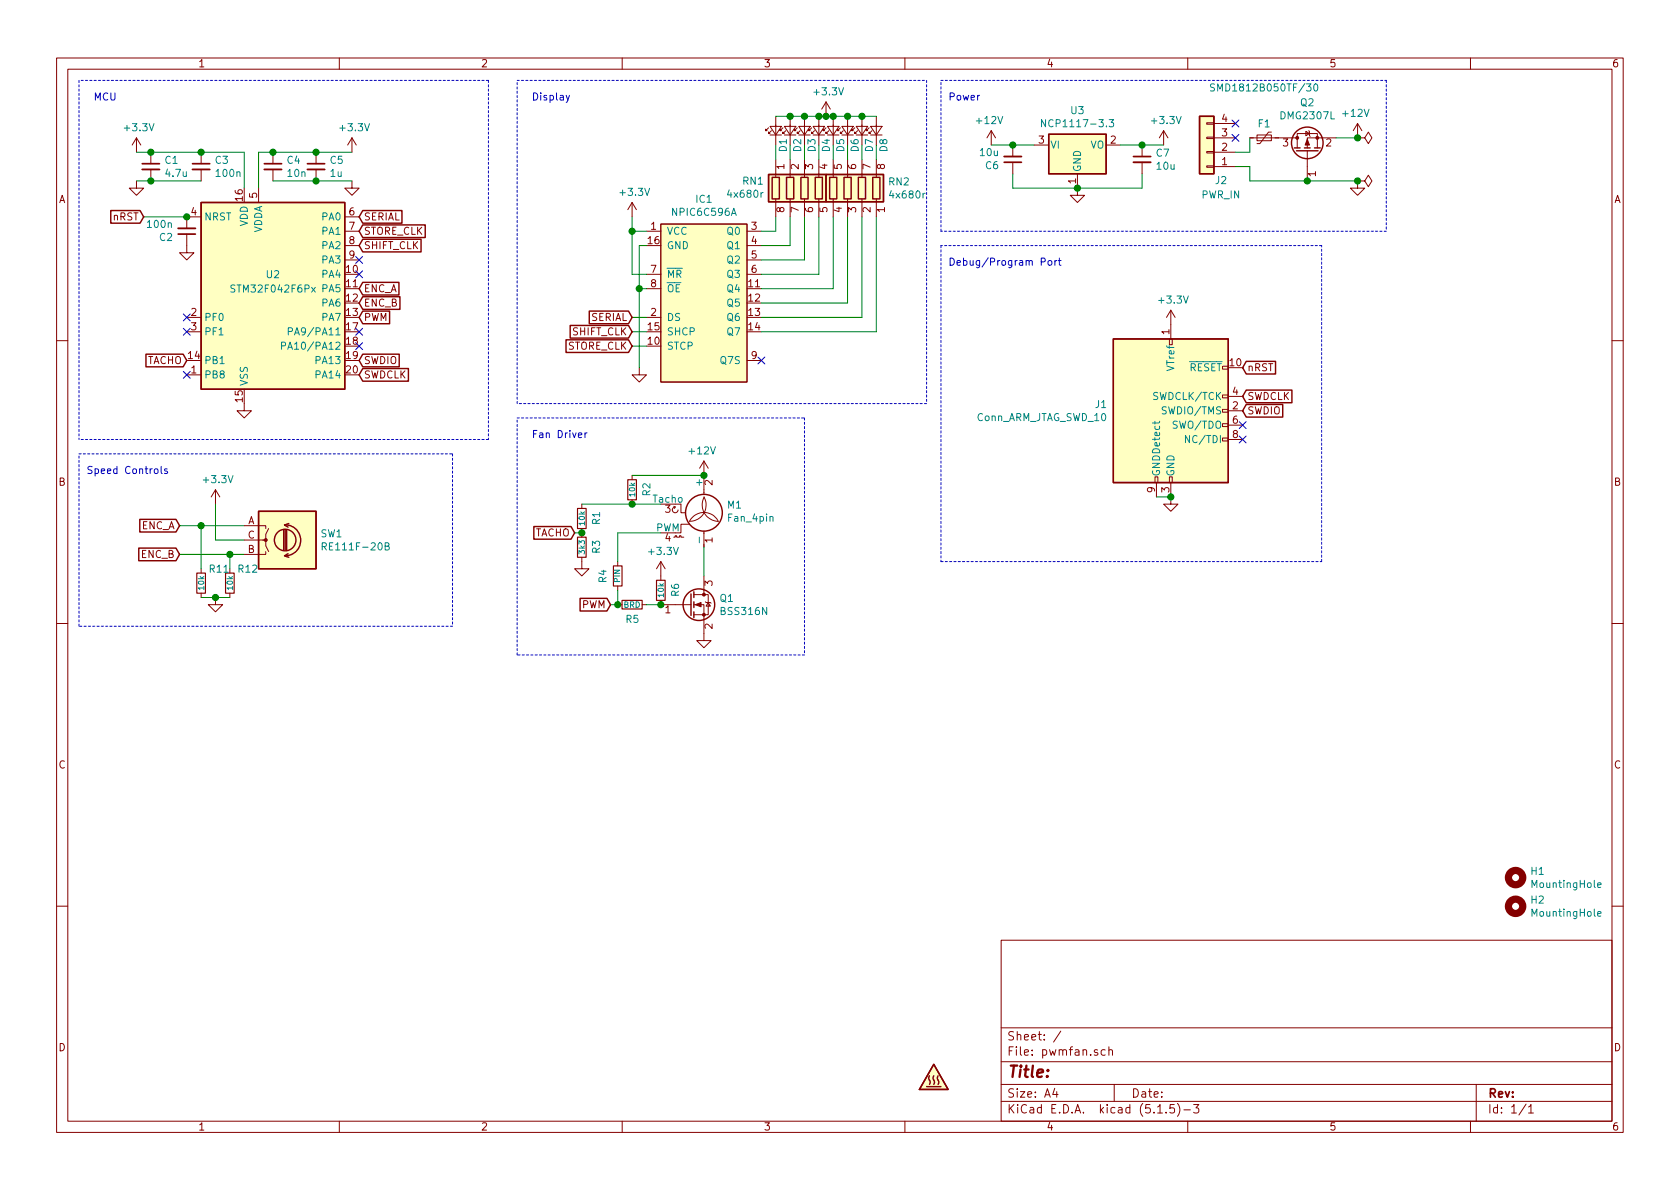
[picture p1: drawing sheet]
EESchema Schematic File Version 4
EELAYER 30 0
EELAYER END
$Descr A4 11693 8268
encoding utf-8
Sheet 1 1
Title ""
Date ""
Rev ""
Comp ""
Comment1 ""
Comment2 ""
Comment3 ""
Comment4 ""
$EndDescr
$Comp
L Device:Q_NMOS_GSD Q1
U 1 1
P 4800 4200
F 0 "Q1" H 5006 4246 50  0000 L CNN
F 1 "BSS316N" H 5006 4155 50  0000 L CNN
F 2 "Package_TO_SOT_SMD:SOT-23" H 5000 4300 50  0001 C CNN
F 3 "http://www.farnell.com/datasheets/1835993.pdf" H 4800 4200 50  0001 C CNN
F 4 "2432720" H 4800 4200 50  0001 C CNN "Farnell"
	1    4800 4200
	1    0    0    -1  
$EndComp
$Comp
L power:+12V #PWR013
U 1 1
P 4900 3300
F 0 "#PWR013" H 4900 3150 50  0001 C CNN
F 1 "+12V" H 4915 3473 50  0000 C CNN
F 2 "" H 4900 3300 50  0001 C CNN
F 3 "" H 4900 3300 50  0001 C CNN
	1    4900 3300
	-1   0    0    -1  
$EndComp
$Comp
L power:+3.3V #PWR019
U 1 1
P 8150 2250
F 0 "#PWR019" H 8150 2100 50  0001 C CNN
F 1 "+3.3V" H 8165 2423 50  0000 C CNN
F 2 "" H 8150 2250 50  0001 C CNN
F 3 "" H 8150 2250 50  0001 C CNN
	1    8150 2250
	1    0    0    -1  
$EndComp
$Comp
L Device:LED_Small D2
U 1 1
P 5500 900
F 0 "D2" H 5450 850 50  0000 R CNN
F 1 "LED_Small" V 5455 832 50  0001 R CNN
F 2 "LED_THT:LED_D3.0mm_Horizontal_O1.27mm_Z2.0mm" V 5500 900 50  0001 C CNN
F 3 "~" V 5500 900 50  0001 C CNN
	1    5500 900 
	0    -1   -1   0   
$EndComp
$Comp
L Device:LED_Small D3
U 1 1
P 5600 900
F 0 "D3" H 5550 850 50  0000 R CNN
F 1 "LED_Small" V 5555 832 50  0001 R CNN
F 2 "LED_THT:LED_D3.0mm_Horizontal_O1.27mm_Z2.0mm" V 5600 900 50  0001 C CNN
F 3 "~" V 5600 900 50  0001 C CNN
	1    5600 900 
	0    -1   -1   0   
$EndComp
$Comp
L Device:LED_Small D4
U 1 1
P 5700 900
F 0 "D4" H 5650 850 50  0000 R CNN
F 1 "LED_Small" V 5655 832 50  0001 R CNN
F 2 "LED_THT:LED_D3.0mm_Horizontal_O1.27mm_Z2.0mm" V 5700 900 50  0001 C CNN
F 3 "~" V 5700 900 50  0001 C CNN
	1    5700 900 
	0    -1   -1   0   
$EndComp
$Comp
L Connector:Conn_ARM_JTAG_SWD_10 J1
U 1 1
P 8150 2850
F 0 "J1" H 7710 2896 50  0000 R CNN
F 1 "Conn_ARM_JTAG_SWD_10" H 7710 2805 50  0000 R CNN
F 2 "Connector_PinHeader_1.27mm:PinHeader_2x05_P1.27mm_Vertical" H 8200 2300 50  0001 L TNN
F 3 "http://infocenter.arm.com/help/topic/com.arm.doc.faqs/attached/13634/cortex_debug_connectors.pdf" V 7800 1600 50  0001 C CNN
	1    8150 2850
	1    0    0    -1  
$EndComp
Text GLabel 4250 4200 0    50   Input ~ 0
PWM
Wire Wire Line
	8150 3450 8050 3450
NoConn ~ 8650 3050
Text GLabel 8650 2550 2    50   Input ~ 0
nRST
Text GLabel 8650 2750 2    50   Input ~ 0
SWDCLK
Text GLabel 8650 2850 2    50   Input ~ 0
SWDIO
$Comp
L power:+3.3V #PWR01
U 1 1
P 950 1050
F 0 "#PWR01" H 950 900 50  0001 C CNN
F 1 "+3.3V" H 965 1223 50  0000 C CNN
F 2 "" H 950 1050 50  0001 C CNN
F 3 "" H 950 1050 50  0001 C CNN
	1    950  1050
	1    0    0    -1  
$EndComp
Text GLabel 1000 1500 0    50   Input ~ 0
nRST
Text GLabel 2500 2500 2    50   Input ~ 0
SWDIO
Text GLabel 2500 2600 2    50   Input ~ 0
SWDCLK
$Comp
L Device:C_Small C3
U 1 1
P 1400 1150
F 0 "C3" H 1492 1196 50  0000 L CNN
F 1 "100n" H 1492 1105 50  0000 L CNN
F 2 "Capacitor_SMD:C_0603_1608Metric" H 1400 1150 50  0001 C CNN
F 3 "~" H 1400 1150 50  0001 C CNN
	1    1400 1150
	1    0    0    -1  
$EndComp
$Comp
L Device:C_Small C1
U 1 1
P 1050 1150
F 0 "C1" H 1142 1196 50  0000 L CNN
F 1 "4.7u" H 1142 1105 50  0000 L CNN
F 2 "Capacitor_SMD:C_0603_1608Metric" H 1050 1150 50  0001 C CNN
F 3 "~" H 1050 1150 50  0001 C CNN
	1    1050 1150
	1    0    0    -1  
$EndComp
$Comp
L Device:C_Small C4
U 1 1
P 1900 1150
F 0 "C4" H 1992 1196 50  0000 L CNN
F 1 "10n" H 1992 1105 50  0000 L CNN
F 2 "Capacitor_SMD:C_0603_1608Metric" H 1900 1150 50  0001 C CNN
F 3 "~" H 1900 1150 50  0001 C CNN
	1    1900 1150
	1    0    0    -1  
$EndComp
$Comp
L Device:C_Small C5
U 1 1
P 2200 1150
F 0 "C5" H 2292 1196 50  0000 L CNN
F 1 "1u" H 2292 1105 50  0000 L CNN
F 2 "Capacitor_SMD:C_0603_1608Metric" H 2200 1150 50  0001 C CNN
F 3 "~" H 2200 1150 50  0001 C CNN
	1    2200 1150
	1    0    0    -1  
$EndComp
Wire Wire Line
	1700 1300 1700 1050
Wire Wire Line
	1700 1050 1400 1050
Connection ~ 1050 1050
Wire Wire Line
	1050 1050 950  1050
Connection ~ 1400 1050
Wire Wire Line
	1400 1050 1050 1050
Wire Wire Line
	1800 1300 1800 1050
Wire Wire Line
	1800 1050 1900 1050
Connection ~ 1900 1050
Wire Wire Line
	1900 1050 2200 1050
Connection ~ 2200 1050
Wire Wire Line
	2200 1050 2450 1050
$Comp
L power:+3.3V #PWR07
U 1 1
P 2450 1050
F 0 "#PWR07" H 2450 900 50  0001 C CNN
F 1 "+3.3V" H 2465 1223 50  0000 C CNN
F 2 "" H 2450 1050 50  0001 C CNN
F 3 "" H 2450 1050 50  0001 C CNN
	1    2450 1050
	1    0    0    -1  
$EndComp
$Comp
L power:GND #PWR02
U 1 1
P 950 1250
F 0 "#PWR02" H 950 1000 50  0001 C CNN
F 1 "GND" H 955 1077 50  0001 C CNN
F 2 "" H 950 1250 50  0001 C CNN
F 3 "" H 950 1250 50  0001 C CNN
	1    950  1250
	1    0    0    -1  
$EndComp
Wire Wire Line
	950  1250 1050 1250
Connection ~ 1050 1250
Wire Wire Line
	1050 1250 1400 1250
$Comp
L power:GND #PWR08
U 1 1
P 2450 1250
F 0 "#PWR08" H 2450 1000 50  0001 C CNN
F 1 "GND" H 2455 1077 50  0001 C CNN
F 2 "" H 2450 1250 50  0001 C CNN
F 3 "" H 2450 1250 50  0001 C CNN
	1    2450 1250
	1    0    0    -1  
$EndComp
Wire Wire Line
	2450 1250 2200 1250
Connection ~ 2200 1250
Wire Wire Line
	2200 1250 1900 1250
$Comp
L power:GND #PWR04
U 1 1
P 1700 2800
F 0 "#PWR04" H 1700 2550 50  0001 C CNN
F 1 "GND" H 1705 2627 50  0001 C CNN
F 2 "" H 1700 2800 50  0001 C CNN
F 3 "" H 1700 2800 50  0001 C CNN
	1    1700 2800
	1    0    0    -1  
$EndComp
$Comp
L power:GND #PWR020
U 1 1
P 8150 3450
F 0 "#PWR020" H 8150 3200 50  0001 C CNN
F 1 "GND" H 8155 3277 50  0001 C CNN
F 2 "" H 8150 3450 50  0001 C CNN
F 3 "" H 8150 3450 50  0001 C CNN
	1    8150 3450
	1    0    0    -1  
$EndComp
Connection ~ 8150 3450
$Comp
L power:GND #PWR014
U 1 1
P 4900 4400
F 0 "#PWR014" H 4900 4150 50  0001 C CNN
F 1 "GND" H 4905 4227 50  0001 C CNN
F 2 "" H 4900 4400 50  0001 C CNN
F 3 "" H 4900 4400 50  0001 C CNN
	1    4900 4400
	1    0    0    -1  
$EndComp
$Comp
L Device:C_Small C2
U 1 1
P 1300 1600
F 0 "C2" H 1392 1646 50  0000 L CNN
F 1 "100n" H 1392 1555 50  0000 L CNN
F 2 "Capacitor_SMD:C_0603_1608Metric" H 1300 1600 50  0001 C CNN
F 3 "~" H 1300 1600 50  0001 C CNN
	1    1300 1600
	-1   0    0    1   
$EndComp
$Comp
L power:GND #PWR03
U 1 1
P 1300 1700
F 0 "#PWR03" H 1300 1450 50  0001 C CNN
F 1 "GND" H 1305 1527 50  0001 C CNN
F 2 "" H 1300 1700 50  0001 C CNN
F 3 "" H 1300 1700 50  0001 C CNN
	1    1300 1700
	1    0    0    -1  
$EndComp
$Comp
L power:+3.3V #PWR09
U 1 1
P 5750 800
F 0 "#PWR09" H 5750 650 50  0001 C CNN
F 1 "+3.3V" H 5765 973 50  0000 C CNN
F 2 "" H 5750 800 50  0001 C CNN
F 3 "" H 5750 800 50  0001 C CNN
	1    5750 800 
	1    0    0    -1  
$EndComp
$Comp
L Device:LED_Small D1
U 1 1
P 5400 900
F 0 "D1" H 5350 850 50  0000 R CNN
F 1 "LED_Small" V 5355 832 50  0001 R CNN
F 2 "LED_THT:LED_D3.0mm_Horizontal_O1.27mm_Z2.0mm" V 5400 900 50  0001 C CNN
F 3 "~" V 5400 900 50  0001 C CNN
	1    5400 900 
	0    -1   -1   0   
$EndComp
Text GLabel 2500 2200 2    50   Input ~ 0
PWM
Wire Notes Line
	3400 550  550  550 
Wire Notes Line
	550  550  550  3050
Text Notes 650  700  0    50   ~ 0
MCU
Wire Notes Line
	6550 3900 9200 3900
Wire Notes Line
	9200 3900 9200 1700
Wire Notes Line
	9200 1700 6550 1700
Wire Notes Line
	6550 1700 6550 3900
Text Notes 6600 1850 0    50   ~ 0
Debug/Program Port
$Comp
L Regulator_Linear:NCP1117-3.3_SOT223 U3
U 1 1
P 7500 1000
F 0 "U3" H 7500 1242 50  0000 C CNN
F 1 "NCP1117-3.3" H 7500 1151 50  0000 C CNN
F 2 "Package_TO_SOT_SMD:SOT-223-3_TabPin2" H 7500 1200 50  0001 C CNN
F 3 "http://www.onsemi.com/pub_link/Collateral/NCP1117-D.PDF" H 7600 750 50  0001 C CNN
	1    7500 1000
	1    0    0    -1  
$EndComp
$Comp
L Device:C_Small C7
U 1 1
P 7950 1100
F 0 "C7" H 8042 1146 50  0000 L CNN
F 1 "10u" H 8042 1055 50  0000 L CNN
F 2 "Capacitor_SMD:C_0603_1608Metric" H 7950 1100 50  0001 C CNN
F 3 "~" H 7950 1100 50  0001 C CNN
	1    7950 1100
	1    0    0    -1  
$EndComp
$Comp
L Device:C_Small C6
U 1 1
P 7050 1100
F 0 "C6" H 7142 1146 50  0000 L CNN
F 1 "10u" H 7142 1055 50  0000 L CNN
F 2 "Capacitor_SMD:C_0603_1608Metric" H 7050 1100 50  0001 C CNN
F 3 "~" H 7050 1100 50  0001 C CNN
	1    7050 1100
	-1   0    0    1   
$EndComp
$Comp
L power:+3.3V #PWR016
U 1 1
P 8100 1000
F 0 "#PWR016" H 8100 850 50  0001 C CNN
F 1 "+3.3V" H 8115 1173 50  0000 C CNN
F 2 "" H 8100 1000 50  0001 C CNN
F 3 "" H 8100 1000 50  0001 C CNN
	1    8100 1000
	1    0    0    -1  
$EndComp
$Comp
L power:+12V #PWR010
U 1 1
P 6900 1000
F 0 "#PWR010" H 6900 850 50  0001 C CNN
F 1 "+12V" H 6915 1173 50  0000 C CNN
F 2 "" H 6900 1000 50  0001 C CNN
F 3 "" H 6900 1000 50  0001 C CNN
	1    6900 1000
	-1   0    0    -1  
$EndComp
Wire Wire Line
	6900 1000 7050 1000
Connection ~ 7050 1000
Wire Wire Line
	7050 1000 7200 1000
Wire Wire Line
	7800 1000 7950 1000
Connection ~ 7950 1000
Wire Wire Line
	7950 1000 8100 1000
Wire Wire Line
	7500 1300 7050 1300
Wire Wire Line
	7050 1300 7050 1200
Connection ~ 7500 1300
Wire Wire Line
	7500 1300 7950 1300
Wire Wire Line
	7950 1300 7950 1200
Text GLabel 1250 3850 0    50   Input ~ 0
ENC_B
Text GLabel 1250 3650 0    50   Input ~ 0
ENC_A
$Comp
L power:GND #PWR015
U 1 1
P 7500 1300
F 0 "#PWR015" H 7500 1050 50  0001 C CNN
F 1 "GND" H 7505 1127 50  0001 C CNN
F 2 "" H 7500 1300 50  0001 C CNN
F 3 "" H 7500 1300 50  0001 C CNN
	1    7500 1300
	1    0    0    -1  
$EndComp
Text GLabel 2500 2100 2    50   Input ~ 0
ENC_B
Text GLabel 2500 2000 2    50   Input ~ 0
ENC_A
$Comp
L power:+12V #PWR024
U 1 1
P 9450 950
F 0 "#PWR024" H 9450 800 50  0001 C CNN
F 1 "+12V" H 9465 1123 50  0000 C CNN
F 2 "" H 9450 950 50  0001 C CNN
F 3 "" H 9450 950 50  0001 C CNN
	1    9450 950 
	-1   0    0    -1  
$EndComp
$Comp
L power:GND #PWR023
U 1 1
P 9450 1250
F 0 "#PWR023" H 9450 1000 50  0001 C CNN
F 1 "GND" H 9455 1077 50  0001 C CNN
F 2 "" H 9450 1250 50  0001 C CNN
F 3 "" H 9450 1250 50  0001 C CNN
	1    9450 1250
	1    0    0    -1  
$EndComp
Wire Notes Line
	6550 1600 6550 550 
Text Notes 6600 700  0    50   ~ 0
Power
Wire Notes Line
	3150 4350 550  4350
Wire Notes Line
	550  4350 550  3150
Wire Notes Line
	550  3150 3150 3150
Wire Notes Line
	3150 3150 3150 4350
Text Notes 600  3300 0    50   ~ 0
Speed Controls
Text Notes 3700 3050 0    50   ~ 0
Fan Driver
$Comp
L Device:R_Small R6
U 1 1
P 4600 4100
F 0 "R6" V 4700 4050 50  0000 L CNN
F 1 "10k" V 4600 4100 39  0000 C CNN
F 2 "Resistor_SMD:R_0603_1608Metric" H 4600 4100 50  0001 C CNN
F 3 "~" H 4600 4100 50  0001 C CNN
	1    4600 4100
	1    0    0    -1  
$EndComp
NoConn ~ 8650 2950
$Comp
L Device:Polyfuse_Small F1
U 1 1
P 8800 950
F 0 "F1" V 8700 950 50  0000 C CNN
F 1 "SMD1812B050TF/30" V 8450 950 50  0000 C CNN
F 2 "Fuse:Fuse_1812_4532Metric" H 8850 750 50  0001 L CNN
F 3 "http://www.farnell.com/datasheets/2793530.pdf" H 8800 950 50  0001 C CNN
F 4 "3052512" V 8800 950 50  0001 C CNN "Farnell"
	1    8800 950 
	0    1    1    0   
$EndComp
$Comp
L Device:R_Small R5
U 1 1
P 4400 4200
F 0 "R5" V 4500 4150 50  0000 L CNN
F 1 "BRD" V 4400 4200 39  0000 C CNN
F 2 "Resistor_SMD:R_0603_1608Metric" H 4400 4200 50  0001 C CNN
F 3 "~" H 4400 4200 50  0001 C CNN
	1    4400 4200
	0    1    1    0   
$EndComp
Wire Wire Line
	5400 800  5500 800 
Connection ~ 5500 800 
Connection ~ 5600 800 
Wire Wire Line
	5600 800  5700 800 
$Comp
L Mechanical:MountingHole H1
U 1 1
P 10550 6100
F 0 "H1" H 10650 6146 50  0000 L CNN
F 1 "MountingHole" H 10650 6055 50  0000 L CNN
F 2 "MountingHole:MountingHole_3.2mm_M3_Pad" H 10550 6100 50  0001 C CNN
F 3 "~" H 10550 6100 50  0001 C CNN
	1    10550 6100
	1    0    0    -1  
$EndComp
$Comp
L Mechanical:MountingHole H2
U 1 1
P 10550 6300
F 0 "H2" H 10650 6346 50  0000 L CNN
F 1 "MountingHole" H 10650 6255 50  0000 L CNN
F 2 "MountingHole:MountingHole_3.2mm_M3_Pad" H 10550 6300 50  0001 C CNN
F 3 "~" H 10550 6300 50  0001 C CNN
	1    10550 6300
	1    0    0    -1  
$EndComp
$Comp
L power:PWR_FLAG #FLG0101
U 1 1
P 9450 950
F 0 "#FLG0101" H 9450 1025 50  0001 C CNN
F 1 "PWR_FLAG" V 9450 1078 50  0001 L CNN
F 2 "" H 9450 950 50  0001 C CNN
F 3 "~" H 9450 950 50  0001 C CNN
	1    9450 950 
	0    1    1    0   
$EndComp
$Comp
L power:PWR_FLAG #FLG0102
U 1 1
P 9450 1250
F 0 "#FLG0102" H 9450 1325 50  0001 C CNN
F 1 "PWR_FLAG" V 9450 1378 50  0001 L CNN
F 2 "" H 9450 1250 50  0001 C CNN
F 3 "~" H 9450 1250 50  0001 C CNN
	1    9450 1250
	0    1    1    0   
$EndComp
NoConn ~ 1300 2200
NoConn ~ 1300 2300
NoConn ~ 8600 950 
Wire Wire Line
	8600 1050 8700 1050
Connection ~ 1300 1500
Wire Wire Line
	1000 1500 1300 1500
$Comp
L Connector_Generic:Conn_01x04 J2
U 1 1
P 8400 1050
F 0 "J2" H 8300 1250 50  0000 C CNN
F 1 "PWR_IN" H 8300 1350 50  0000 C CNN
F 2 "Connector_Molex:Molex_KK-254_AE-6410-04A_1x04_P2.54mm_Vertical" H 8400 1050 50  0001 C CNN
F 3 "~" H 8400 1050 50  0001 C CNN
	1    8400 1050
	-1   0    0    1   
$EndComp
NoConn ~ 8600 850 
$Comp
L Motor:Fan_4pin M1
U 1 1
P 4900 3600
F 0 "M1" H 5058 3696 50  0000 L CNN
F 1 "Fan_4pin" H 5058 3605 50  0000 L CNN
F 2 "Connector_Molex:Molex_KK-254_AE-6410-04A_1x04_P2.54mm_Vertical" H 4900 3610 50  0001 C CNN
F 3 "http://www.formfactors.org/developer%5Cspecs%5Crev1_2_public.pdf" H 4900 3610 50  0001 C CNN
	1    4900 3600
	1    0    0    -1  
$EndComp
$Comp
L Device:Rotary_Encoder SW1
U 1 1
P 2000 3750
F 0 "SW1" H 2229 3796 50  0000 L CNN
F 1 "RE111F-20B" H 2229 3705 50  0000 L CNN
F 2 "pwmfan:RE111F-20B" H 1850 3910 50  0001 C CNN
F 3 "~" H 2000 4010 50  0001 C CNN
	1    2000 3750
	1    0    0    -1  
$EndComp
$Comp
L Device:R_Small R12
U 1 1
P 1600 4050
F 0 "R12" H 1650 4150 50  0000 L CNN
F 1 "10k" V 1600 4050 39  0000 C CNN
F 2 "Resistor_SMD:R_0603_1608Metric" H 1600 4050 50  0001 C CNN
F 3 "~" H 1600 4050 50  0001 C CNN
	1    1600 4050
	1    0    0    -1  
$EndComp
$Comp
L Device:R_Small R11
U 1 1
P 1400 4050
F 0 "R11" H 1450 4150 50  0000 L CNN
F 1 "10k" V 1400 4050 39  0000 C CNN
F 2 "Resistor_SMD:R_0603_1608Metric" H 1400 4050 50  0001 C CNN
F 3 "~" H 1400 4050 50  0001 C CNN
	1    1400 4050
	1    0    0    -1  
$EndComp
Wire Wire Line
	1700 3850 1600 3850
Wire Wire Line
	1600 3850 1600 3950
Wire Wire Line
	1600 3850 1250 3850
Connection ~ 1600 3850
Wire Wire Line
	1700 3650 1400 3650
Wire Wire Line
	1400 3650 1400 3950
Wire Wire Line
	1400 3650 1250 3650
Connection ~ 1400 3650
$Comp
L power:GND #PWR0102
U 1 1
P 1500 4150
F 0 "#PWR0102" H 1500 3900 50  0001 C CNN
F 1 "GND" H 1505 3977 50  0001 C CNN
F 2 "" H 1500 4150 50  0001 C CNN
F 3 "" H 1500 4150 50  0001 C CNN
	1    1500 4150
	1    0    0    -1  
$EndComp
Wire Wire Line
	1400 4150 1500 4150
Connection ~ 1500 4150
Wire Wire Line
	1500 4150 1600 4150
$Comp
L power:+3.3V #PWR0103
U 1 1
P 1500 3500
F 0 "#PWR0103" H 1500 3350 50  0001 C CNN
F 1 "+3.3V" H 1515 3673 50  0000 C CNN
F 2 "" H 1500 3500 50  0001 C CNN
F 3 "" H 1500 3500 50  0001 C CNN
	1    1500 3500
	1    0    0    -1  
$EndComp
Wire Wire Line
	1700 3750 1500 3750
Wire Wire Line
	1500 3750 1500 3500
Wire Wire Line
	5500 800  5600 800 
$Comp
L Device:LED_Small D7
U 1 1
P 6000 900
F 0 "D7" H 5950 850 50  0000 R CNN
F 1 "LED_Small" V 5955 832 50  0001 R CNN
F 2 "LED_THT:LED_D3.0mm_Horizontal_O1.27mm_Z2.0mm" V 6000 900 50  0001 C CNN
F 3 "~" V 6000 900 50  0001 C CNN
	1    6000 900 
	0    -1   -1   0   
$EndComp
$Comp
L Device:LED_Small D6
U 1 1
P 5900 900
F 0 "D6" H 5850 850 50  0000 R CNN
F 1 "LED_Small" V 5855 832 50  0001 R CNN
F 2 "LED_THT:LED_D3.0mm_Horizontal_O1.27mm_Z2.0mm" V 5900 900 50  0001 C CNN
F 3 "~" V 5900 900 50  0001 C CNN
	1    5900 900 
	0    -1   -1   0   
$EndComp
$Comp
L Device:LED_Small D5
U 1 1
P 5800 900
F 0 "D5" H 5750 850 50  0000 R CNN
F 1 "LED_Small" V 5755 832 50  0001 R CNN
F 2 "LED_THT:LED_D3.0mm_Horizontal_O1.27mm_Z2.0mm" V 5800 900 50  0001 C CNN
F 3 "~" V 5800 900 50  0001 C CNN
	1    5800 900 
	0    -1   -1   0   
$EndComp
$Comp
L Device:LED_Small D8
U 1 1
P 6100 900
F 0 "D8" H 6050 850 50  0000 R CNN
F 1 "LED_Small" V 6055 832 50  0001 R CNN
F 2 "LED_THT:LED_D3.0mm_Horizontal_O1.27mm_Z2.0mm" V 6100 900 50  0001 C CNN
F 3 "~" V 6100 900 50  0001 C CNN
	1    6100 900 
	0    -1   -1   0   
$EndComp
Wire Wire Line
	5700 800  5750 800 
Connection ~ 5700 800 
Connection ~ 5800 800 
Wire Wire Line
	5800 800  5900 800 
Connection ~ 5900 800 
Wire Wire Line
	5900 800  6000 800 
Connection ~ 6000 800 
Wire Wire Line
	6000 800  6100 800 
Connection ~ 5750 800 
Wire Wire Line
	5750 800  5800 800 
Wire Wire Line
	5300 1600 5400 1600
Wire Wire Line
	5400 1600 5400 1500
Wire Wire Line
	5300 1700 5500 1700
Wire Wire Line
	5500 1700 5500 1500
Wire Wire Line
	5300 1800 5600 1800
Wire Wire Line
	5600 1800 5600 1500
Wire Wire Line
	5300 1900 5700 1900
Wire Wire Line
	5700 1900 5700 1500
Wire Wire Line
	5300 2000 5800 2000
Wire Wire Line
	5800 2000 5800 1500
Wire Wire Line
	5300 2100 5900 2100
Wire Wire Line
	5900 2100 5900 1500
Wire Wire Line
	5300 2200 6000 2200
Wire Wire Line
	6000 2200 6000 1500
Wire Wire Line
	5300 2300 6100 2300
Wire Wire Line
	6100 2300 6100 1500
Wire Notes Line
	3400 550  3400 3050
Wire Notes Line
	3400 3050 550  3050
$Comp
L agg-kicad:NPIC6C596A IC1
U 1 1
P 4900 2100
F 0 "IC1" H 4900 2825 50  0000 C CNN
F 1 "NPIC6C596A" H 4900 2734 50  0000 C CNN
F 2 "Package_SO:TSSOP-16_4.4x5mm_P0.65mm" H 4600 1400 50  0001 L CNN
F 3 "http://assets.nexperia.com/documents/data-sheet/NPIC6C596A.pdf" H 4600 1300 50  0001 L CNN
F 4 "2445196" H 4600 1200 50  0001 L CNN "Farnell"
	1    4900 2100
	1    0    0    -1  
$EndComp
Wire Wire Line
	4500 1900 4400 1900
Wire Wire Line
	4400 1900 4400 1600
Wire Wire Line
	4500 1600 4400 1600
Connection ~ 4400 1600
Wire Wire Line
	4400 1600 4400 1500
$Comp
L power:+3.3V #PWR05
U 1 1
P 4400 1500
F 0 "#PWR05" H 4400 1350 50  0001 C CNN
F 1 "+3.3V" H 4415 1673 50  0000 C CNN
F 2 "" H 4400 1500 50  0001 C CNN
F 3 "" H 4400 1500 50  0001 C CNN
	1    4400 1500
	1    0    0    -1  
$EndComp
Wire Wire Line
	4500 1700 4450 1700
Wire Wire Line
	4450 1700 4450 2000
Wire Wire Line
	4500 2000 4450 2000
Connection ~ 4450 2000
Wire Wire Line
	4450 2000 4450 2550
$Comp
L power:GND #PWR06
U 1 1
P 4450 2550
F 0 "#PWR06" H 4450 2300 50  0001 C CNN
F 1 "GND" H 4455 2377 50  0001 C CNN
F 2 "" H 4450 2550 50  0001 C CNN
F 3 "" H 4450 2550 50  0001 C CNN
	1    4450 2550
	1    0    0    -1  
$EndComp
NoConn ~ 5300 2500
Text GLabel 4400 2200 0    50   Input ~ 0
SERIAL
Text GLabel 4400 2300 0    50   Input ~ 0
SHIFT_CLK
Text GLabel 4400 2400 0    50   Input ~ 0
STORE_CLK
Wire Wire Line
	4400 2200 4500 2200
Wire Wire Line
	4500 2300 4400 2300
Wire Wire Line
	4500 2400 4400 2400
Text GLabel 2500 1500 2    50   Input ~ 0
SERIAL
Text GLabel 2500 1600 2    50   Input ~ 0
STORE_CLK
Text GLabel 2500 1700 2    50   Input ~ 0
SHIFT_CLK
NoConn ~ 2500 1800
NoConn ~ 2500 1900
NoConn ~ 2500 2300
NoConn ~ 2500 2400
NoConn ~ 1300 2600
$Comp
L Device:R_Pack04 RN1
U 1 1
P 5600 1300
F 0 "RN1" H 5320 1254 50  0000 R CNN
F 1 "4x680r" H 5320 1345 50  0000 R CNN
F 2 "Resistor_SMD:R_Array_Convex_4x0612" V 5875 1300 50  0001 C CNN
F 3 "~" H 5600 1300 50  0001 C CNN
	1    5600 1300
	1    0    0    1   
$EndComp
$Comp
L Device:R_Pack04 RN2
U 1 1
P 5900 1300
F 0 "RN2" H 5620 1346 50  0000 R CNN
F 1 "4x680r" H 5620 1255 50  0000 R CNN
F 2 "Resistor_SMD:R_Array_Convex_4x0612" V 6175 1300 50  0001 C CNN
F 3 "~" H 5900 1300 50  0001 C CNN
	1    5900 1300
	-1   0    0    -1  
$EndComp
Wire Wire Line
	5400 1100 5400 1000
Wire Wire Line
	5500 1000 5500 1100
Wire Wire Line
	5600 1100 5600 1000
Wire Wire Line
	5700 1000 5700 1100
Wire Wire Line
	5800 1100 5800 1000
Wire Wire Line
	5900 1000 5900 1100
Wire Wire Line
	6000 1000 6000 1100
Wire Wire Line
	6100 1000 6100 1100
Wire Notes Line
	3600 550  6450 550 
Wire Notes Line
	6450 550  6450 2800
Wire Notes Line
	6450 2800 3600 2800
Wire Notes Line
	3600 2800 3600 550 
Text Notes 3700 700  0    50   ~ 0
Display
$Comp
L MCU_ST_STM32F0:STM32F042F6Px U2
U 1 1
P 1900 2000
F 0 "U2" H 1900 2100 50  0000 C CNN
F 1 "STM32F042F6Px" H 1900 2000 50  0000 C CNN
F 2 "Package_SO:TSSOP-20_4.4x6.5mm_P0.65mm" H 1400 1300 50  0001 R CNN
F 3 "http://www.st.com/st-web-ui/static/active/en/resource/technical/document/datasheet/DM00105814.pdf" H 1900 2000 50  0001 C CNN
	1    1900 2000
	1    0    0    -1  
$EndComp
$Comp
L Device:R_Small R2
U 1 1
P 4400 3400
F 0 "R2" V 4500 3350 50  0000 L CNN
F 1 "10k" V 4400 3400 39  0000 C CNN
F 2 "Resistor_SMD:R_0603_1608Metric" H 4400 3400 50  0001 C CNN
F 3 "~" H 4400 3400 50  0001 C CNN
	1    4400 3400
	1    0    0    -1  
$EndComp
Wire Wire Line
	4600 3500 4400 3500
Wire Wire Line
	4400 3300 4900 3300
Connection ~ 4900 3300
$Comp
L Device:R_Small R1
U 1 1
P 4050 3600
F 0 "R1" V 4150 3550 50  0000 L CNN
F 1 "10k" V 4050 3600 39  0000 C CNN
F 2 "Resistor_SMD:R_0603_1608Metric" H 4050 3600 50  0001 C CNN
F 3 "~" H 4050 3600 50  0001 C CNN
	1    4050 3600
	1    0    0    -1  
$EndComp
$Comp
L Device:R_Small R3
U 1 1
P 4050 3800
F 0 "R3" V 4150 3750 50  0000 L CNN
F 1 "3k3" V 4050 3800 39  0000 C CNN
F 2 "Resistor_SMD:R_0603_1608Metric" H 4050 3800 50  0001 C CNN
F 3 "~" H 4050 3800 50  0001 C CNN
	1    4050 3800
	1    0    0    -1  
$EndComp
Connection ~ 4400 3500
Wire Wire Line
	4050 3700 4000 3700
Connection ~ 4050 3700
Text GLabel 4000 3700 0    50   Input ~ 0
TACHO
$Comp
L power:+3.3V #PWR012
U 1 1
P 4600 4000
F 0 "#PWR012" H 4600 3850 50  0001 C CNN
F 1 "+3.3V" H 4615 4173 50  0000 C CNN
F 2 "" H 4600 4000 50  0001 C CNN
F 3 "" H 4600 4000 50  0001 C CNN
	1    4600 4000
	1    0    0    -1  
$EndComp
$Comp
L Device:R_Small R4
U 1 1
P 4300 4000
F 0 "R4" V 4400 3950 50  0000 L CNN
F 1 "PIN" V 4300 4000 39  0000 C CNN
F 2 "Resistor_SMD:R_0603_1608Metric" H 4300 4000 50  0001 C CNN
F 3 "~" H 4300 4000 50  0001 C CNN
	1    4300 4000
	-1   0    0    1   
$EndComp
Wire Wire Line
	4300 4200 4300 4100
Text GLabel 1300 2500 0    50   Input ~ 0
TACHO
Wire Wire Line
	4250 4200 4300 4200
Connection ~ 4300 4200
Wire Wire Line
	4500 4200 4600 4200
Connection ~ 4600 4200
Wire Wire Line
	4300 3900 4300 3700
Wire Wire Line
	4300 3700 4600 3700
$Comp
L power:GND #PWR0101
U 1 1
P 4050 3900
F 0 "#PWR0101" H 4050 3650 50  0001 C CNN
F 1 "GND" H 4055 3727 50  0001 C CNN
F 2 "" H 4050 3900 50  0001 C CNN
F 3 "" H 4050 3900 50  0001 C CNN
	1    4050 3900
	1    0    0    -1  
$EndComp
Wire Wire Line
	4050 3500 4400 3500
Wire Wire Line
	4900 4000 4900 3800
Wire Notes Line
	5600 4550 3600 4550
Wire Notes Line
	3600 4550 3600 2900
Wire Notes Line
	5600 2900 5600 4550
Wire Notes Line
	3600 2900 5600 2900
$Comp
L Graphic:SYM_Hot_Small SYM1
U 1 1
P 6500 7500
F 0 "SYM1" H 6500 7640 50  0001 C CNN
F 1 "QR" H 6500 7375 50  0001 C CNN
F 2 "pwmfan:QR" H 6500 7325 50  0001 C CNN
F 3 "~" H 6530 7300 50  0001 C CNN
	1    6500 7500
	1    0    0    -1  
$EndComp
Wire Wire Line
	8700 1150 8600 1150
$Comp
L Device:Q_PMOS_GSD Q2
U 1 1
P 9100 1050
F 0 "Q2" V 9442 1050 50  0000 C CNN
F 1 "DMG2307L" V 9351 1050 50  0000 C CNN
F 2 "Package_TO_SOT_SMD:SOT-23" H 9300 1150 50  0001 C CNN
F 3 "http://www.farnell.com/datasheets/1915926.pdf" H 9100 1050 50  0001 C CNN
F 4 "2061518" V 9100 1050 50  0001 C CNN "Farnell"
	1    9100 1050
	0    -1   -1   0   
$EndComp
Wire Wire Line
	8700 950  8700 1050
Wire Wire Line
	8700 1150 8700 1250
Wire Wire Line
	8700 1250 9100 1250
Connection ~ 9100 1250
Wire Wire Line
	9100 1250 9450 1250
Connection ~ 9450 1250
Wire Wire Line
	9450 950  9300 950 
Connection ~ 9450 950 
Wire Notes Line
	9650 550  9650 1600
Wire Notes Line
	9650 1600 6550 1600
Wire Notes Line
	6550 550  9650 550 
$EndSCHEMATC
